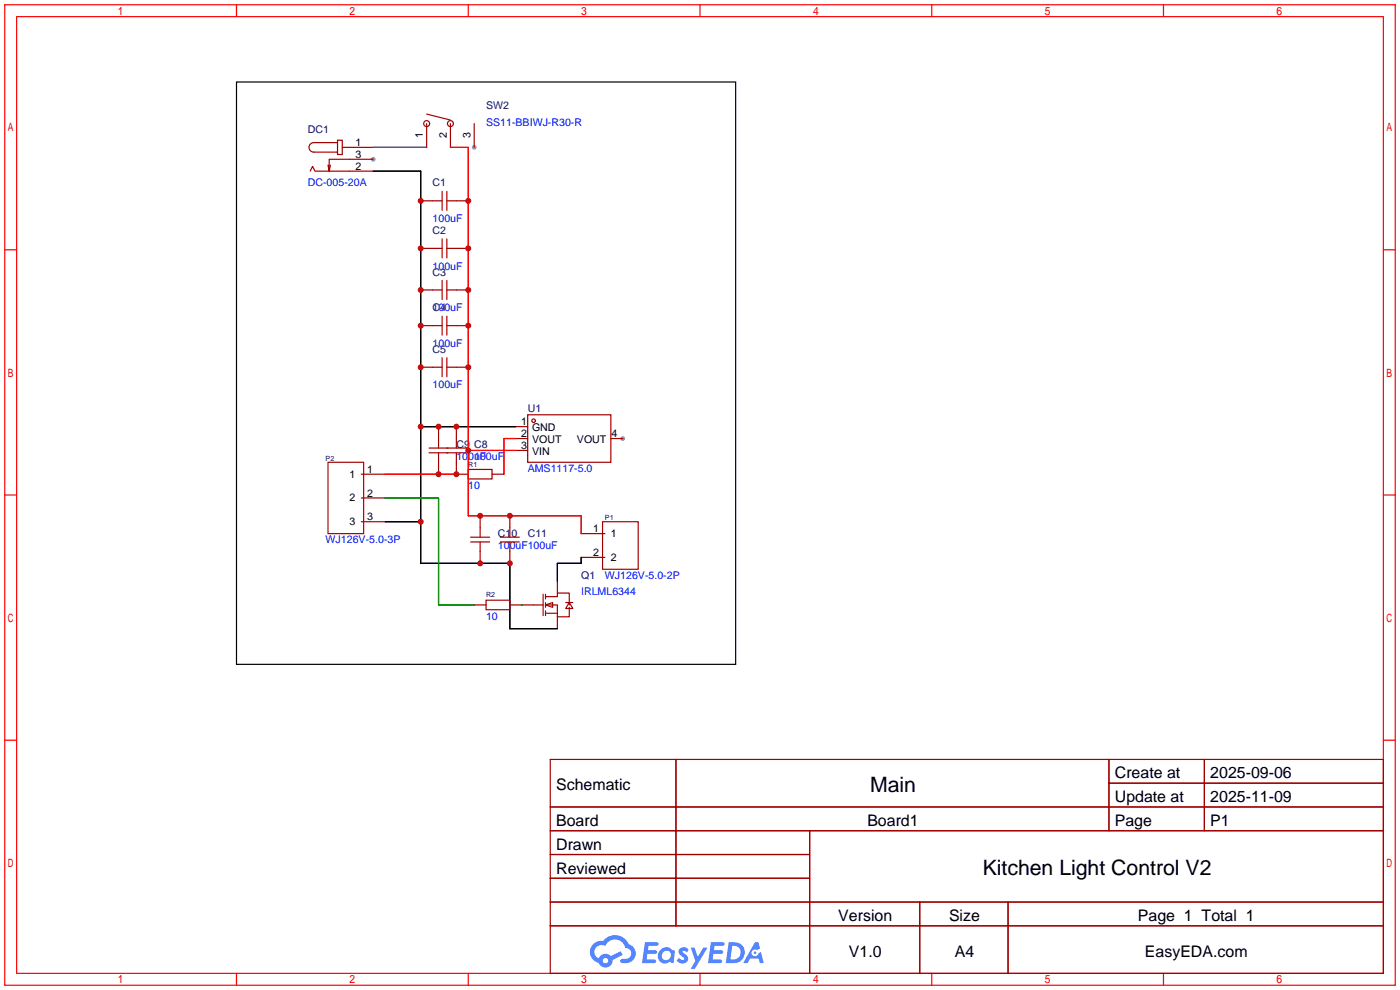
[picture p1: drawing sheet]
<svg xmlns="http://www.w3.org/2000/svg" width="299mm" height="212mm" viewBox="0 0 299 212" stroke-linecap="round" stroke-linejoin="round" font-family="sans-serif">
<g fill="#999">
<circle cx="79.8" cy="34" r=".51"/>
<circle cx="133.1" cy="93.7" r=".51"/>
<circle cx="101.3" cy="31.5" r=".51"/>
</g>
<g fill="none" stroke="#f00" stroke-width=".25">
<path d="M1 1h297.2v209.6h-297.2zM3.6 3.6h292.1v204.4h-292.1zM50.5 1v2.6M100.1 1v2.6M149.6 1v2.6M199.1 1v2.6M248.7 1v2.6M1 53.4h2.6M295.7 53.4h2.5M1 105.8h2.6M295.7 105.8h2.5M1 158.2h2.6"/>
<path d="M295.7 158.2h2.5M50.5 208v2.6M100.1 208v2.6M149.6 208v2.6M199.1 208v2.6M248.7 208v2.6"/>
</g>
<g fill="none" stroke="#a10000" stroke-width=".25">
<path d="M117.6 162.3h178.1v45.7h-178.1zM117.6 172.5h178.1M117.6 177.5h178.1M144.5 162.3v35.6M173 177.5v30.5M237 162.3v15.2M237 167.4h58.7M257.4 162.3v15.2M117.6 182.6h55.4M117.6 192.8h178.1M117.6 187.7h55.4M117.6 197.9h178.1"/>
<path d="M196.6 192.8v15.2M215.4 192.8v15.2"/>
</g>
<g fill="#5487ff">
<path d="M145.3 202.7a1.3 1.3 0 0 1 1.9 .3l-.4 .6a.54 .54 0 0 0-.9-.2l.1 .2a1.34 1.34 0 0 1 .9 1.8 1.47 1.47 0 0 1-2.3-.1l.5-.6 .8 .5a.31 .31 0 0 0 .4-.3 .31 .31 0 0 0-.3-.4 1.12 1.12 0 0 1-.7-1.8z"/>
<path d="M147.6 202.5h.9l.6 2 1.2-2h.9l-2.7 4.6h-.9l1-1.7z"/>
<path d="M137.8 201.4h1.7a1.31 1.31 0 0 1 1.2 .2 .4 .4 0 0 1-.3 .5l-1.8 .1-.1 .9h1.6a.4 .4 0 0 1 .4 .4 .4 .4 0 0 1-.5 .4h-1.6l-.2 1.2h1.4a.46 .46 0 0 1 .5 0 .46 .46 0 0 1 .1 .5l-.4 .2h-2.6z"/>
<path d="M151.9 201.4h1.7a1.32 1.32 0 0 1 1.2 .2 .39 .39 0 0 1-.3 .5l-1.8 .1-.1 .9h1.6a.4 .4 0 0 1 .4 .4 .4 .4 0 0 1-.4 .4h-1.7l-.2 1.2h1.4a.46 .46 0 0 1 .5 0 .46 .46 0 0 1 .1 .5l-.4 .2h-2.6z"/>
<path d="M161.3 201.4h.8l.3 1.3-.6 .4a.75 .75 0 0 0-1.1 .3 .75 .75 0 0 0 .5 1 .75 .75 0 0 0 .9-.7l.5-.2 .6 2.3h-.8l-.3-.9h-1.8l-.5 .9h-1z"/>
<path d="M155.7 201.4l-.6 4.4h1.5a2.27 2.27 0 0 0 2.6-2.2 2.27 2.27 0 0 0-2.7-2.2zM156.5 202.1a1.5 1.5 0 0 1 1.8 1.6 1.5 1.5 0 0 1-1.9 1.4h-.3z"/>
<path d="M141.2 203a1.6 1.6 0 0 0-.3 2.3 1.6 1.6 0 0 0 2.3 .2l.7 .3 .3-2.4-.1-.3-.5-.1a1.58 1.58 0 0 0-2.4 0zM141.8 203.5a.98 .98 0 0 1 1.6 .4 .98 .98 0 0 1-1.1 1.3 .94 .94 0 0 1-.9-.7 .94 .94 0 0 1 .4-1z"/>
<path d="M126.8 201.8a2.37 2.37 0 0 0 1.1 4 1.54 1.54 0 0 0 1.8 1 1.54 1.54 0 0 0 1.2-1.6l2.2-1.1-.5-.8-2 1a1.57 1.57 0 0 0-2.7 .5 1.5 1.5 0 0 1-.7-2.1 1.5 1.5 0 0 1 2.2-.5 2.23 2.23 0 0 1 2.3-1.4 2.23 2.23 0 0 1 2 1.8 1.16 1.16 0 0 1 1.2 1.1 1.16 1.16 0 0 1-1.1 1.2h-.7a.47 .47 0 0 0-.5 .4 .47 .47 0 0 0 .4 .5 2.17 2.17 0 0 0 2.5-.9 2.17 2.17 0 0 0-.3-2.7l-.8-.4a3.2 3.2 0 0 0-5.5-.7l-1.1 .1zM128.8 205.3a.6 .6 0 0 1 1.2 0 .6 .6 0 0 1-1.2 0z"/>
<circle cx="161.4" cy="203.6" r=".28"/>
</g>
<g fill="none" stroke="#a10000" stroke-width=".25">
<path d="M66.3 36.6l.5-1 .5 1h12.5M70.6 35.3l-.2 1.3M72.1 30h1.1v3h-1.1zM72.1 30.5h-5a1.02 1.02 0 0 0-1.1 1 1.02 1.02 0 0 0 1.1 1h5M73.2 31.5h6.6M79.8 34h-9.4v2.6l-.3-1.3M91.2 24.4l5.1 1.3M91.2 26.4v5.1M96.3 26.4v5.1M101.3 26.4v5.1M89.9 42.9h4.6M89.9 53.1h4.6"/>
<path d="M94.5 40.9v4.1M94.5 51.1v4M94.5 59.9v4.1M95.5 42.9h4.6M95.5 40.9v4.1M95.5 51.1v4M95.5 59.9v4.1M95.5 53.1h4.6M89.9 62h4.6M89.9 69.6h4.6M89.9 78.5h4.6M94.5 67.6v4"/>
<path d="M94.5 76.5v4M95.5 67.6v4M95.5 76.5v4M95.5 62h4.6M95.5 69.6h4.6M95.5 78.5h4.6M70.1 98.8h7.6v15.2h-7.6zM91.7 95.8h7.9M91.7 96.8h7.9M93.7 91.2v4.6M93.7 96.8v4.5M97.5 91.2v4.6"/>
<path d="M97.5 96.8v4.5h2.6M110.2 91.2h2.6M110.2 93.7h2.6M110.2 96.3h2.6M112.8 88.6h17.8v10.2h-17.8zM130.6 93.7h2.5M77.2 101.3h5.1M77.2 106.4h5.1M77.2 111.5h5.1M100.1 100.3h5.1v2.1h-5.1zM100.6 115.8h4M100.6 114.8h4"/>
<path d="M102.6 110.2v4.6M102.6 115.8v4.6M105.2 101.3h2.5M106.9 115.8h4.1M106.9 114.8h4.1M109 110.2v4.6M109 115.8v4.6M124.2 114h5.1M124.2 119.1h5.1M128.8 111.5h7.6v10.2h-7.6zM101.3 129.3h2.6M103.9 128.3h5.1v2h-5.1z"/>
<path d="M109 129.3h7.1M116.1 127v4.6M116.6 129.3h2.5v2.5M116.6 127.5h2.5v-.8h2.6v2.6M116.6 129.3l1.5-.5v1zM116.6 127v1M116.6 128.8v1M116.6 130.6v1M116.6 131.1h2.5M119.1 124.2v2.5M119.1 131.8v2.6M120.9 128.8h1.5"/>
<path d="M121.7 129.8v2h-2.6M121.7 128.8l.7 1.2h-1.5z"/>
<circle cx="91.2" cy="26.4" r=".63"/>
<circle cx="96.3" cy="26.4" r=".63"/>
<circle cx="114" cy="89.9" r=".38"/>
</g>
<path d="M79.8 31.5h11.4M82.3 106.4h11.4v22.9h7.6M111.5 129.3h.1" fill="none" stroke="#008700" stroke-width=".25"/>
<path d="M50.5 17.5h106.7v124.5h-106.7zM79.8 36.6h10.1v83.8h19.1v14h10.1M89.9 91.2h20.3M82.3 111.5h7.6M124.2 119.1v1.3h-5.1v3.8" fill="none" stroke="#000" stroke-width=".25"/>
<path d="M96.3 31.5h3.8v78.7h24.1v3.8M100.1 96.3h10.1M110.2 93.7h-2.5v7.6M82.3 101.3h15.2" fill="none" stroke="#f00" stroke-width=".25"/>
<g fill="#c00">
<circle cx="89.9" cy="78.5" r=".63"/>
<circle cx="89.9" cy="69.6" r=".63"/>
<circle cx="89.9" cy="62" r=".63"/>
<circle cx="89.9" cy="53.1" r=".63"/>
<circle cx="89.9" cy="42.9" r=".63"/>
<circle cx="89.9" cy="91.2" r=".63"/>
<circle cx="93.7" cy="91.2" r=".63"/>
<circle cx="97.5" cy="91.2" r=".63"/>
<circle cx="89.9" cy="111.5" r=".63"/>
<circle cx="102.6" cy="120.4" r=".63"/>
<circle cx="109" cy="120.4" r=".63"/>
<circle cx="97.5" cy="101.3" r=".63"/>
<circle cx="93.7" cy="101.3" r=".63"/>
<circle cx="100.1" cy="42.9" r=".63"/>
<circle cx="100.1" cy="53.1" r=".63"/>
<circle cx="100.1" cy="62" r=".63"/>
<circle cx="100.1" cy="69.6" r=".63"/>
<circle cx="100.1" cy="78.5" r=".63"/>
<circle cx="100.1" cy="96.3" r=".63"/>
<circle cx="102.6" cy="110.2" r=".63"/>
<circle cx="109" cy="110.2" r=".63"/>
</g>
<g font-size="4.5">
<text x="185.9" y="169.2">Main</text>
<text x="210" y="187">Kitchen Light Control V2</text>
</g>
<g font-size="3.4">
<text x="238.3" y="166.4">Create at</text>
<text x="258.7" y="166.4">2025-09-06</text>
<text x="118.9" y="168.9">Schematic</text>
<text x="238.3" y="171.4">Update at</text>
<text x="258.7" y="171.4">2025-11-09</text>
<text x="118.9" y="176.5">Board</text>
<text x="185.4" y="176.5">Board1</text>
<text x="238.3" y="176.5">Page</text>
<text x="258.7" y="176.5">P1</text>
<text x="118.9" y="181.6">Drawn</text>
<text x="118.9" y="186.7">Reviewed</text>
<text x="179.2" y="196.8">Version</text>
<text x="202.8" y="196.8">Size</text>
<text x="243.2" y="196.8">Page 1 Total 1</text>
<text x="181.4" y="204.5">V1.0</text>
<text x="204.1" y="204.5">A4</text>
<text x="244.7" y="204.5">EasyEDA.com</text>
</g>
<g font-size="2.3" fill="#000080">
<text x="103.9" y="23.3">SW2</text>
<text x="65.8" y="28.4">DC1</text>
<text x="92.5" y="39.8">C1</text>
<text x="92.5" y="50">C2</text>
<text x="92.5" y="58.9">C3</text>
<text x="92.5" y="66.5">C4</text>
<text x="92.5" y="75.4">C5</text>
<text x="112.8" y="88.1">U1</text>
<text x="97.5" y="95.7">C9</text>
<text x="101.3" y="95.7">C8</text>
<text x="106.4" y="114.8">C10</text>
<text x="112.8" y="114.8">C11</text>
<text x="124.2" y="123.7">Q1</text>
</g>
<g font-size="2.3">
<text x="90.4" y="29.4" transform="rotate(-90 90.4 29.4)">1</text>
<text x="95.5" y="29.4" transform="rotate(-90 95.5 29.4)">2</text>
<text x="100.5" y="29.4" transform="rotate(-90 100.5 29.4)">3</text>
<text x="75.9" y="31.2">1</text>
<text x="75.9" y="33.7">3</text>
<text x="75.9" y="36.3">2</text>
<text x="111.4" y="90.9">1</text>
<text x="111.4" y="93.4">2</text>
<text x="111.4" y="96">3</text>
<text x="113.7" y="92.1">GND</text>
<text x="113.7" y="94.7">VOUT</text>
<text x="123.3" y="94.7">VOUT</text>
<text x="130.7" y="93.4">4</text>
<text x="78.5" y="101">1</text>
<text x="113.7" y="97.2">VIN</text>
<text x="74.7" y="102.1">1</text>
<text x="74.7" y="107.1">2</text>
<text x="78.5" y="106.1">2</text>
<text x="74.7" y="112.2">3</text>
<text x="78.5" y="111.2">3</text>
<text x="126.8" y="113.7">1</text>
<text x="126.8" y="118.8">2</text>
<text x="130.6" y="114.8">1</text>
<text x="130.6" y="119.8">2</text>
</g>
<g font-size="2.3" fill="#00f">
<text x="103.9" y="26.9">SS11-BBIWJ-R30-R</text>
<text x="65.8" y="39.8">DC-005-20A</text>
<text x="92.5" y="47.5">100uF</text>
<text x="92.5" y="57.6">100uF</text>
<text x="92.5" y="66.5">100uF</text>
<text x="92.5" y="74.1">100uF</text>
<text x="92.5" y="83">100uF</text>
<text x="97.5" y="98.3">100uF</text>
<text x="101.3" y="98.3">100uF</text>
<text x="112.8" y="100.8">AMS1117-5.0</text>
<text x="100.1" y="104.6">10</text>
<text x="69.6" y="116">WJ126V-5.0-3P</text>
<text x="106.4" y="117.3">100uF100uF</text>
<text x="129.3" y="123.7">WJ126V-5.0-2P</text>
<text x="124.2" y="127.2">IRLML6344</text>
<text x="103.9" y="132.6">10</text>
</g>
<g font-size="1.5" fill="#000080">
<text x="69.6" y="98.4">P2</text>
<text x="100.1" y="99.7">R1</text>
<text x="129.3" y="111.1">P1</text>
<text x="103.9" y="127.6">R2</text>
</g>
</svg>
